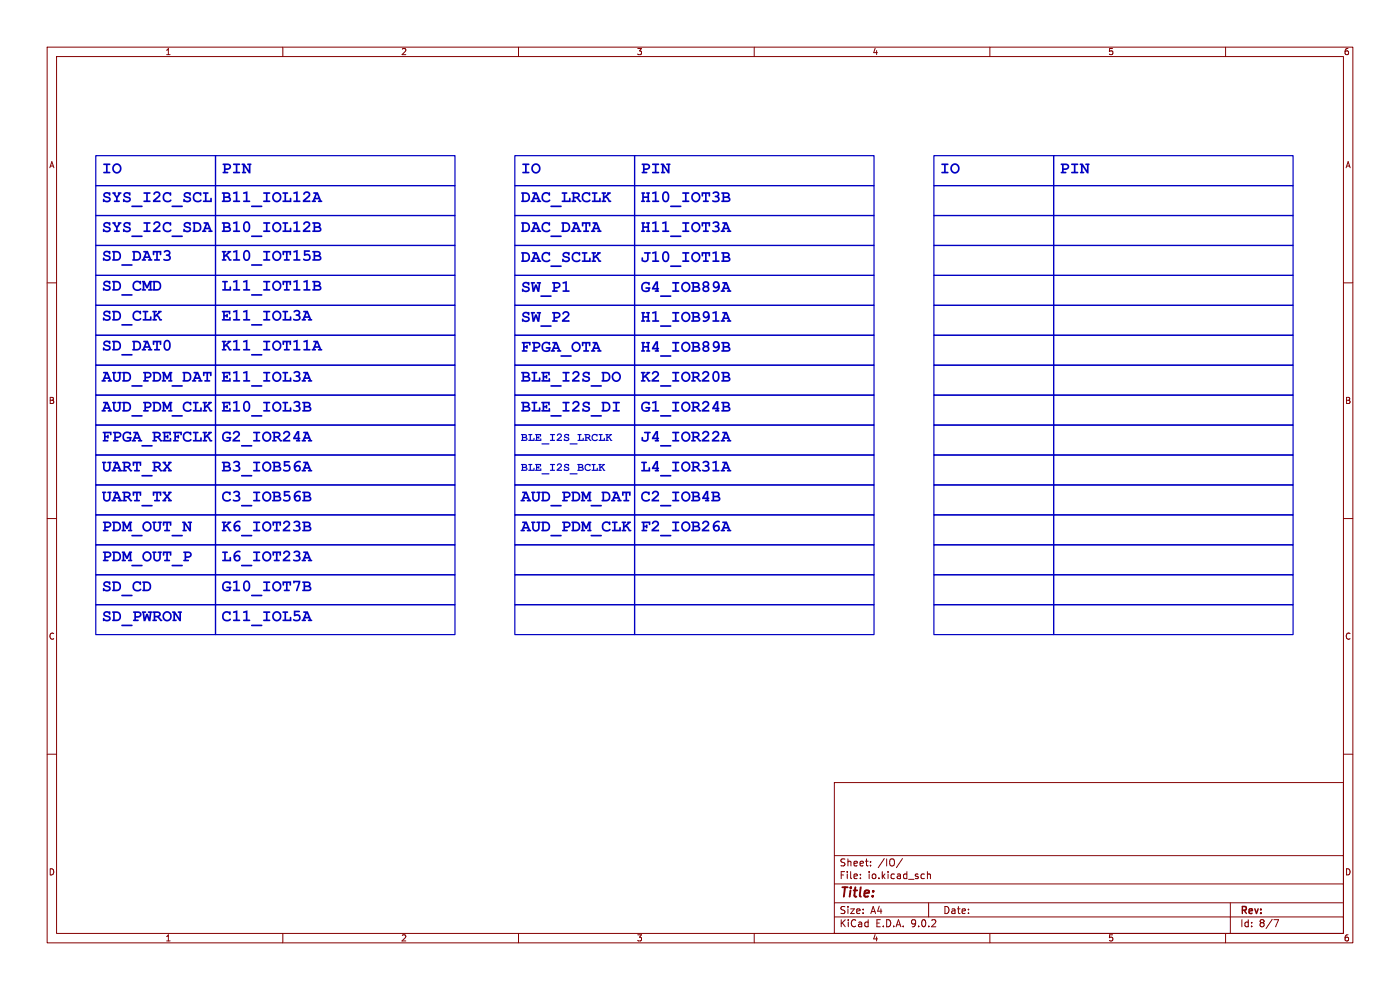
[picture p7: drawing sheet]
<svg xmlns="http://www.w3.org/2000/svg" width="297mm" height="210mm" viewBox="0 0 297 210" stroke-linecap="round" stroke-linejoin="round" font-family="sans-serif">
<g fill="none" stroke="#840000" stroke-width=".21">
<path d="M10 10h277v190h-277zM12 12h273v186h-273zM60 10v2M110 10v2M160 10v2M210 10v2M260 10v2M10 60h2M285 60h2M10 110h2M285 110h2M10 160h2"/>
<path d="M177 166h108v32h-108zM285 160h2M60 198v2M110 198v2M160 198v2M177 194.5h108M177 191.5h108M177 187.5h108M177 181.5h108M182.5 186.3v.1M182.5 185.5v.1M184.7 183.6v.1"/>
<path d="M184.7 182.8v.1M191.5 182.1l-1.3 2M196.7 184.9v1.5M196.7 185.5l.3-.1 .3 .1 .1 .9M197 191.5v3M210 198v2M260 198v2M261 191.5v6.5M270.2 195.1h1l-.6 1.5"/>
</g>
<path d="M130 85.3h1.5l-.1 .3h-.5v1.4h.6v.3l-1.5-.1 .1-.2h.5v-1.4l-.6-.1z" fill="#0000c2"/>
<g fill="none" stroke="#0000c2" stroke-width=".25">
<path d="M20.3 39.4h25.4v6.3h-25.4zM20.3 33h25.4v6.4h-25.4zM45.7 39.4h50.8v6.3h-50.8zM45.7 33h50.8v6.4h-50.8zM109.2 39.4h25.4v6.3h-25.4zM109.2 33h25.4v6.4h-25.4zM134.6 39.4h50.8v6.3h-50.8zM134.6 33h50.8v6.4h-50.8zM198.1 33h25.4v6.4h-25.4zM198.1 39.4h25.4v6.3h-25.4zM223.5 39.4h50.8v6.3h-50.8zM223.5 33h50.8v6.4h-50.8z"/>
<path d="M20.3 45.7h25.4v6.4h-25.4zM20.3 52.1h25.4v6.3h-25.4zM20.3 58.4h25.4v6.4h-25.4zM45.7 45.7h50.8v6.4h-50.8zM45.7 58.4h50.8v6.4h-50.8zM45.7 52.1h50.8v6.3h-50.8zM109.2 52.1h25.4v6.3h-25.4zM109.2 45.7h25.4v6.4h-25.4zM109.2 58.4h25.4v6.4h-25.4zM134.6 58.4h50.8v6.4h-50.8zM134.6 45.7h50.8v6.4h-50.8zM134.6 52.1h50.8v6.3h-50.8z"/>
<path d="M198.1 52.1h25.4v6.3h-25.4zM198.1 45.7h25.4v6.4h-25.4zM198.1 58.4h25.4v6.4h-25.4zM223.5 58.4h50.8v6.4h-50.8zM223.5 52.1h50.8v6.3h-50.8zM223.5 45.7h50.8v6.4h-50.8zM20.3 64.8h25.4v6.3h-25.4zM20.3 71.1h25.4v6.4h-25.4zM20.3 77.5h25.4v6.3h-25.4zM45.7 77.5h50.8v6.3h-50.8zM45.7 71.1h50.8v6.4h-50.8zM45.7 64.8h50.8v6.3h-50.8z"/>
<path d="M109.2 64.8h25.4v6.3h-25.4zM109.2 71.1h25.4v6.4h-25.4zM109.2 77.5h25.4v6.3h-25.4zM134.6 71.1h50.8v6.4h-50.8zM134.6 77.5h50.8v6.3h-50.8zM134.6 64.8h50.8v6.3h-50.8zM198.1 64.8h25.4v6.3h-25.4zM198.1 71.1h25.4v6.4h-25.4zM198.1 77.5h25.4v6.3h-25.4zM223.5 77.5h50.8v6.3h-50.8zM223.5 71.1h50.8v6.4h-50.8zM223.5 64.8h50.8v6.3h-50.8z"/>
<path d="M20.3 83.8h25.4v6.4h-25.4zM20.3 96.5h25.4v6.4h-25.4zM20.3 90.2h25.4v6.3h-25.4zM45.7 96.5h50.8v6.4h-50.8zM45.7 90.2h50.8v6.3h-50.8zM45.7 83.8h50.8v6.4h-50.8zM109.2 96.5h25.4v6.4h-25.4zM109.2 83.8h25.4v6.4h-25.4zM109.2 90.2h25.4v6.3h-25.4zM134.6 83.8h50.8v6.4h-50.8zM134.6 96.5h50.8v6.4h-50.8zM134.6 90.2h50.8v6.3h-50.8z"/>
<path d="M198.1 96.5h25.4v6.4h-25.4zM198.1 83.8h25.4v6.4h-25.4zM198.1 90.2h25.4v6.3h-25.4zM223.5 96.5h50.8v6.4h-50.8zM223.5 90.2h50.8v6.3h-50.8zM223.5 83.8h50.8v6.4h-50.8zM20.3 115.6h25.4v6.3h-25.4zM20.3 109.2h25.4v6.4h-25.4zM20.3 102.9h25.4v6.3h-25.4zM45.7 102.9h50.8v6.3h-50.8zM45.7 109.2h50.8v6.4h-50.8zM45.7 115.6h50.8v6.3h-50.8z"/>
<path d="M109.2 109.2h25.4v6.4h-25.4zM109.2 102.9h25.4v6.3h-25.4zM109.2 115.6h25.4v6.3h-25.4zM134.6 115.6h50.8v6.3h-50.8zM134.6 109.2h50.8v6.4h-50.8zM134.6 102.9h50.8v6.3h-50.8zM198.1 115.6h25.4v6.3h-25.4zM198.1 102.9h25.4v6.3h-25.4zM198.1 109.2h25.4v6.4h-25.4zM223.5 109.2h50.8v6.4h-50.8zM223.5 115.6h50.8v6.3h-50.8zM223.5 102.9h50.8v6.3h-50.8z"/>
<path d="M20.3 121.9h25.4v6.4h-25.4zM20.3 128.3h25.4v6.3h-25.4zM45.7 121.9h50.8v6.4h-50.8zM45.7 128.3h50.8v6.3h-50.8zM109.2 121.9h25.4v6.4h-25.4zM109.2 128.3h25.4v6.3h-25.4zM134.6 128.3h50.8v6.3h-50.8zM134.6 121.9h50.8v6.4h-50.8zM198.1 128.3h25.4v6.3h-25.4zM198.1 121.9h25.4v6.4h-25.4zM223.5 128.3h50.8v6.3h-50.8zM223.5 121.9h50.8v6.4h-50.8z"/>
</g>
<g font-size="3.5" fill="#0000c2">
<text x="21.6" y="37.7">IO</text>
<text x="47" y="37.7">PIN</text>
<text x="110.5" y="37.7">IO</text>
<text x="135.9" y="37.7">PIN</text>
<text x="199.4" y="37.7">IO</text>
<text x="224.8" y="37.7">PIN</text>
<text x="21.6" y="43.8">SYS_I2C_SCL</text>
<text x="47" y="43.8">B11_IOL12A</text>
<text x="110.5" y="43.8">DAC_LRCLK</text>
<text x="135.9" y="43.8">H10_IOT3B</text>
<text x="21.6" y="50.2">SYS_I2C_SDA</text>
<text x="47" y="50.2">B10_IOL12B</text>
<text x="110.5" y="50.2">DAC_DATA</text>
<text x="135.9" y="50.2">H11_IOT3A</text>
<text x="21.6" y="56.3">SD_DAT3</text>
<text x="47" y="56.3">K10_IOT15B</text>
<text x="110.5" y="56.5">DAC_SCLK</text>
<text x="135.9" y="56.5">J10_IOT1B</text>
<text x="21.6" y="62.6">SD_CMD</text>
<text x="47" y="62.6">L11_IOT11B</text>
<text x="110.5" y="62.9">SW_P1</text>
<text x="135.9" y="62.9">G4_IOB89A</text>
<text x="21.6" y="69">SD_CLK</text>
<text x="47" y="69">E11_IOL3A</text>
<text x="110.5" y="69.2">SW_P2</text>
<text x="135.9" y="69.2">H1_IOB91A</text>
<text x="21.6" y="75.3">SD_DAT0</text>
<text x="47" y="75.3">K11_IOT11A</text>
<text x="110.5" y="75.6">FPGA_OTA</text>
<text x="135.9" y="75.6">H4_IOB89B</text>
<text x="21.6" y="81.9">AUD_PDM_DATE11_IOL3A</text>
<text x="110.5" y="81.9">BLE_I2S_DO</text>
<text x="135.9" y="81.9">K2_IOR20B</text>
<text x="21.6" y="88.3">AUD_PDM_CLKE10_IOL3B</text>
<text x="110.5" y="88.3">BLE_I2S_DI</text>
<text x="135.9" y="88.3">G1_IOR24B</text>
<text x="21.6" y="94.6">FPGA_REFCLKG2_IOR24A</text>
<text x="135.9" y="94.6">J4_IOR22A</text>
<text x="21.6" y="101">UART_RX</text>
<text x="47" y="101">B3_IOB56A</text>
<text x="135.9" y="101">L4_IOR31A</text>
<text x="21.6" y="107.3">UART_TX</text>
<text x="47" y="107.3">C3_IOB56B</text>
<text x="110.5" y="107.3">AUD_PDM_DATC2_IOB4B</text>
<text x="21.6" y="113.7">PDM_OUT_N</text>
<text x="47" y="113.7">K6_IOT23B</text>
<text x="110.5" y="113.7">AUD_PDM_CLKF2_IOB26A</text>
<text x="21.6" y="120">PDM_OUT_P</text>
<text x="47" y="120">L6_IOT23A</text>
<text x="21.6" y="126.4">SD_CD</text>
<text x="47" y="126.4">G10_IOT7B</text>
<text x="21.6" y="132.7">SD_PWRON</text>
<text x="47" y="132.7">C11_IOL5A</text>
</g>
<text font-size="2.8" fill="#840000" x="178" y="190.9">Title:</text>
<g font-size="2.5" fill="#0000c2">
<text x="110.5" y="94.2">BLE_I2S_LRCLK</text>
<text x="110.5" y="100.6">BLE_I2S_BCLK</text>
</g>
<g font-size="2.1" fill="#840000">
<text x="178" y="184">Sheet:</text>
<text x="186.2" y="184">/IO/</text>
<text x="178" y="186.7">File:</text>
<text x="184.1" y="186.7">io.kicad_sch</text>
<text x="178" y="196.9">KiCad</text>
<text x="178" y="194.1">Size:</text>
<text x="184.7" y="194.1">A4</text>
<text x="185.7" y="196.9">E.D.A.</text>
<text x="193.3" y="196.9">9.0.2</text>
<text x="200" y="194.1">Date:</text>
<text x="263" y="194.3">Rev:</text>
<text x="263" y="196.9">Id:</text>
<text x="267.1" y="196.9">8/7</text>
</g>
<g font-size="1.8" fill="#840000">
<text x="35" y="11.9">1</text>
<text x="85" y="11.9">2</text>
<text x="135" y="11.9">3</text>
<text x="185" y="11.9">4</text>
<text x="235" y="11.9">5</text>
<text x="285" y="11.9">6</text>
<text x="10.3" y="35.9">A</text>
<text x="285.3" y="35.9">A</text>
<text x="10.3" y="85.9">B</text>
<text x="285.3" y="85.9">B</text>
<text x="10.3" y="135.9">C</text>
<text x="285.3" y="135.9">C</text>
<text x="10.3" y="185.9">D</text>
<text x="285.3" y="185.9">D</text>
<text x="35" y="199.9">1</text>
<text x="85" y="199.9">2</text>
<text x="135" y="199.9">3</text>
<text x="185" y="199.9">4</text>
<text x="235" y="199.9">5</text>
<text x="285" y="199.9">6</text>
</g>
</svg>
